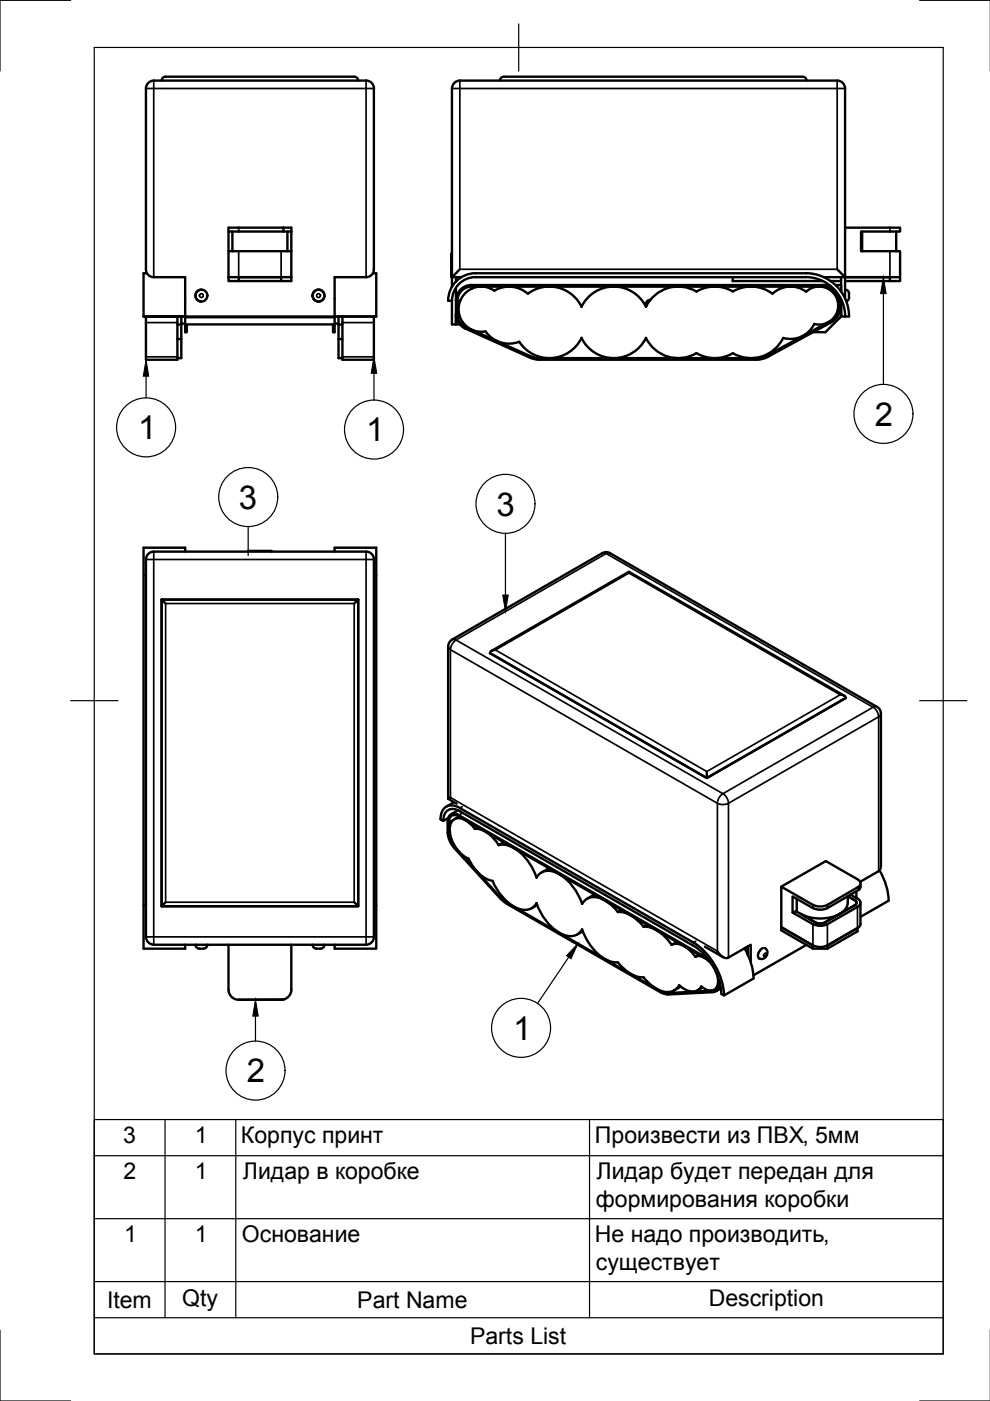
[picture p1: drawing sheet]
<svg xmlns="http://www.w3.org/2000/svg" width="210mm" height="297mm" viewBox="0 0 210 297" stroke-linecap="round" stroke-linejoin="round" font-family="sans-serif">
<!-- layer: Visible -->
<g fill="none" stroke="#000" stroke-width=".51">
<path d="M34.3 17.1a.82 .82 0 0 1 .8-.8h40a.82 .82 0 0 1 .8 .8M77.6 17.1h-45a1.66 1.66 0 0 0-1.7 1.7v38.3a1.65 1.65 0 0 0 1.7 1.7h6.7v8.3M77.6 17.1a1.66 1.66 0 0 1 1.7 1.7M79.3 18.8v38.3a1.65 1.65 0 0 1-1.7 1.7h-6.6v8.3M97.5 17.1h80a1.66 1.66 0 0 1 1.7 1.7v44.5M97.5 17.1a1.66 1.66 0 0 0-1.7 1.7v42M106 17.1a.82 .82 0 0 1 .8-.8h63.4a.82 .82 0 0 1 .8 .8M31.2 57.9h-.8v9.2M48.5 53.3h13.3M48.5 58.8h2.1M48.5 58.8v.8h2.1M49.3 49.1v4.2"/>
<path d="M50.6 58.8h9M59.6 58.8h2.2M59.6 58.8v.8M60.1 48.3h-11.6v10.5M60.1 48.3v.8h-11.6M60.1 48.3h1.7v11.3h-11.2v-.8M60.1 49.1h1.7M60.9 49.1v4.2M79.1 57.9h.7v9.2M95.8 53.8h-.1v5h.1M95.8 58.8h2M96.7 58.8v.9"/>
<path d="M97.5 57.1l-1.7 1.7M100.8 57.9h70.1a9.2 9.2 0 0 1 9.1 9.2h-1.7v-2.4a4.2 4.2 0 0 1-2.2 3.7l-13.3 7.3-1.9 .5-46.5 .1M100.8 58.8h70M100.8 58.7a5 5 0 0 0-5 5.1M100.8 57.9a5.8 5.8 0 0 0-5.8 5.9M155.3 58.8v.8h19.1M170.9 58.7a8.4 8.4 0 0 1 8.3 8.4M176.1 59.6h2.2M177.5 57.1l1.7 1.7h-4.6M178.3 58.8v3.1M179.2 48.3h11.6v.8h-8.2v4.2h8.2v5.5h-2.1M179.2 58.8h9.5"/>
<path d="M179.2 59.6h9.5M182.8 49.1v4.2M188.7 58.8v.8h2.1v-.8M190 49.1v4.2M30.4 67.1h8.9zM30.9 67.1v9.2h6.7v-9.2M37.6 68.8h.8M37.6 71.9h.8M38.4 71.9v4h-.8M38.4 68.8v3.1M38.4 67.1v1.7M38.4 68.6h.9"/>
<path d="M39.3 67.1v3.3h.3v-1.6h31v1.6h.4v-3.3M39.3 67.1h31.7M42.7 61.4a1.26 1.26 0 0 0-1.3 1.3 1.26 1.26 0 0 0 1.3 1.2M71 67.1h8.8M71 68.6h.8M71.8 67.1v1.7M71.8 68.8v3.1M71.8 71.9v4h.8M71.8 68.8h.8M71.8 71.9h.8M72.6 67.1v9.2h6.7v-9.2M95 63.8h.8"/>
<path d="M95.8 63.8v5h1.7M96.7 61v7.8M96.7 66.6a3.3 3.3 0 0 0 1.9 3l13.8 6.2 .8 .3 1.2 .2M97.7 63.6l-.7 .7M97.9 68.8h.6M100 60.4h75.8M100 60.8h74.2M100 60.8a2.99 2.99 0 0 0-3 3v2.8a3 3 0 0 0 1.8 2.7l13.7 6.2 1.9 .4M100 60.4a3.3 3.3 0 0 0-3.3 3.4M100.5 60.8l-.4 .4M137.9 63.6a.84 .84 0 0 0-.8 1.2M155.4 61.8a7.6 7.6 0 0 0-7.7 0 7.6 7.6 0 0 0-10.7 3.3 7.6 7.6 0 0 0-6.9-4.3 7.6 7.6 0 0 0-6.8 4.3 7.6 7.6 0 0 0-11.4-2.8 6.1 6.1 0 0 0-7.1-.7 4.8 4.8 0 0 0-7.5 3 4.8 4.8 0 0 0 5.7 5.7 6.1 6.1 0 0 0 7.1 2.2 7.6 7.6 0 0 0 13.2-.9 7.6 7.6 0 0 0 6.8 4.3 7.6 7.6 0 0 0 6.9-4.3 7.6 7.6 0 0 0 10.7 3.3 7.6 7.6 0 0 0 7.7 0"/>
<path d="M155.4 61.8a7.6 7.6 0 0 1 8.4 .5 5.6 5.6 0 0 1 7.1-.5M166 71.7a7.6 7.6 0 0 1-10.6 3.2M170.9 61.9a4 4 0 0 1 6.7 1.9 4 4 0 0 1-4.9 4.9M171.4 70.4h.3M172.6 68.7a5.6 5.6 0 0 1-6.6 2.9M174.2 60.4l1.6 .4 1.3 .9M174.2 60.8a3.9 3.9 0 0 1 3.7 2.9 3.9 3.9 0 0 1-1.9 4.4l-13.4 7.3-1.7 .5h-46.5M177.1 60.4h1.2M177.8 62.6l.4 1.2 .1 .8M178.1 67.3l-3.1 3.1h-2.6M178.3 63.5v3.3M178.4 66.8l-.3 .5"/>
<path d="M179.2 61.4a.84 .84 0 0 1 .8 .8M180 62.3v.8M180 63.1a.84 .84 0 0 1-.6 .8M39.3 117v-.9h-8.9v85h8.9v-.8M52.6 117v-.2h5v.2M71 117v-.9h8.8v85h-8.8v-.8M77.6 117h-45a1.66 1.66 0 0 0-1.7 1.6v80a1.66 1.66 0 0 0 1.7 1.7h45M77.6 117a1.66 1.66 0 0 1 1.7 1.6M79.3 118.6v80M129.3 117.3l56.6 32.6 .7 .7 .2 .7M129.4 117.3l-.7-.2-1 .2-31.8 18.3-.5 .5-.4 1v32.3M34.3 127.1h41.6v65h-41.6z"/>
<path d="M34.3 127.1v65M35.1 128l-.8-.9h41.6l-.8 .9M75.9 127.1v65l-.8-.8M103.9 138.5l46 26.5 29.4-17M103.9 138.5l46 26.5M104.2 138l29.1-16.8 45.7 26.3M105.1 137.8a1.05 1.05 0 0 0-1.2 .7M133.3 121.2v.3M178.1 147.3a1.05 1.05 0 0 1 1.2 .7M179.3 148l-29.4 17v-1.4M186.8 151.3v32.6l-.5 .8-3.9 2.3M94 174a2.14 2.14 0 0 1 1-2.2 2.14 2.14 0 0 1 2.5 .2l49.5 28.5a13.1 13.1 0 0 1 5.9 10.2l.6 .4 6.3-3.6a13.4 13.4 0 0 0-1.9-6.4"/>
<path d="M95 173.4l-1 .7-.6-.4a2.5 2.5 0 0 1 2.7-2.9l1.4 .5 49.5 28.5a14.4 14.4 0 0 1 6.5 11.3M95 169.4l1.8 1M95.2 174.3v2.4M95.2 176.6l.3 1.6 .9 1.4 9.7 10.6 1.4 1.1M95.2 174.3a1.29 1.29 0 0 1 .6-1.4 1.29 1.29 0 0 1 1.5 .2l52.4 30.2M95.5 169.1l-.5 .3M96.3 170.1l-1.7 .9M97.1 171.8l-1.5 .9M97.3 172.8l52.7 30.4M97.3 172.8a1.46 1.46 0 0 0-1.7-.1 1.46 1.46 0 0 0-.7 1.5 7.3 7.3 0 0 0 .7 4.6l.7 1 9.7 10.6 1.5 1.2M97.3 173.1l-1 .6M100.7 175.7a6.1 6.1 0 0 1 5 3.5"/>
<path d="M101.3 175.4l-.6 .4a4.7 4.7 0 0 0-3.6-2.3 2.17 2.17 0 0 0-1.7 2.6 7.2 7.2 0 0 0 4 6M105.7 179.2a5.6 5.6 0 0 1 5.1 2l1 1.2 1 1.4 .9 2.3a3.2 3.2 0 0 1 4.9-.8 11.7 11.7 0 0 1 4.8 6.3M106.8 178.6l-1.1 .6M35.1 191.3l-.8 .8h41.6M79.3 198.6a1.66 1.66 0 0 1-1.7 1.7M99.4 182a7.9 7.9 0 0 0 5 4.8 10.2 10.2 0 0 0 6.3 6.1 2.71 2.71 0 0 0 3-1.4 10.8 10.8 0 0 0 6.4 6.9 2.8 2.8 0 0 0 3.3-1.4 11.1 11.1 0 0 0 5.8 6.8l1.8 .2a6.9 6.9 0 0 0 5.5 3.2 7 7 0 0 0 5.4 3.1 2.66 2.66 0 0 0 2.1-1.4M107.5 191.6l32.9 18.9 1.3 .3 9.5-.4M107.5 191.4l32.5 18.7M113.9 191.9l-1.2 .7M116.4 184.1l-1.6 .9M123.4 191.6a3 3 0 0 1 4.4-.9l1.7 1.1 1.5 1.6M123.6 197.4l-1.2 .7"/>
<path d="M126 189.7l-1.5 .8M131.7 192.9l-.7 .5a6.9 6.9 0 0 1 5.5 3.1M136.4 196.5a6.8 6.8 0 0 1 5.4 3l.6 .8 1.1-.6M137.2 196.1l-.8 .4M165.7 188l6.7 3.9M168.9 193.3v-.1h-.1l4.5 2.5 .8 .1 .8-.2M168.9 190.5v2.7l-.9 .3M172.4 195.9a3.4 3.4 0 0 0 3.1 0M172.4 191.8a3.4 3.4 0 0 0 3.1 0M175.4 191.9l6.7-3.9v.7l-6.6 3.8a3.6 3.6 0 0 1-3.1 0l-4.4-2.4v3.4l4.4 2.4M180.3 189.7l1.9 1.1 .2 .8-.6 .7M181.2 190.9l-1.5-.9a3.4 3.4 0 0 1-2.5 4.1 9.3 9.3 0 0 1-7.4-.3"/>
<path d="M181.2 190.8l.4 .6-.4 .5-6.4 3.7M181.6 189v1.4M181.8 192.3l-6.4 3.6M182.1 188a.88 .88 0 0 0 .3-.9 .88 .88 0 0 0-.6-.7l-6.7-3.8-9.4 5.4v9.3l6.7 3.8v-.6l-6.7-3.9M182.4 191.4l.1 4.5-.2 .5-6.9 4.1M182.4 187.3v.7M182.5 188l-.4 .6M186.5 184.5a13.4 13.4 0 0 1 1.9 6.4M188.4 191l-6 3.4M41.4 200.3a.84 .84 0 0 0 .9 .8M42.3 201.1h.8M44 200.3a.84 .84 0 0 1-.9 .8"/>
<path d="M48.5 200.3v9.5a2.17 2.17 0 0 0 2.1 2.2M60.1 211.9l-9.5 .1M61.8 200.3v9.5M61.8 209.8a2.17 2.17 0 0 1-1.7 2.1M66.3 200.3a1.27 1.27 0 0 0 1.5 .8h.1a.84 .84 0 0 0 .9-.8M142.4 200.3a3.5 3.5 0 0 1 3.8 1.1l1.3 1.4a2.84 2.84 0 0 1 3 1.2l.5 .6M144.3 209.2l-1.4 .8M148.2 202.4l-.8 .5M148.9 209.4l-1 .6M149.5 200.7l3.8 2.2M149.7 203.3l.8 .6M151 210l-9.4 .5-.8-.1-.8-.3"/>
<path d="M152 206.4a3.1 3.1 0 0 1-.4 3.3 2.33 2.33 0 0 1-2.9-.6 2.25 2.25 0 0 1-3.3 .8l-1.4-1M152.1 209.5l-.7 .4M152.1 201.7a2.08 2.08 0 0 0 2.4 1.3l4.7-2.7v3.7M152.4 207.8a2.16 2.16 0 0 1-.9 2.2h-.5M152.7 208.6a1.72 1.72 0 0 1-1.6 1.7M152.8 209.6l-1 .5M158.2 200.9l.4 .2M158.6 200.6v1.9v-1.2l-.6-.3M161.6 201.1a1.42 1.42 0 0 0-.6 2.1M162.2 201l.4 .5 .1 .4a1.26 1.26 0 0 1-1.8 1.3M171 200.3l-11.3 6.5M172.4 200.4a3.4 3.4 0 0 0 3.1 0"/>
<path d="M175.4 200.5l6.4-3.7v.7l-6.4 3.6h-3M175.4 200.5v.6"/>
<circle cx="42.7" cy="62.7" r="1.26"/>
<circle cx="67.5" cy="62.7" r="1.26"/>
</g>
<!-- layer: Visible Narrow -->
<g fill="none" stroke="#000" stroke-width=".36">
<path d="M32.6 17.1v1.7h-1.7M77.6 17.1v1.7h1.7M95.8 18.8h1.7v38.3h80v-38.3M97.5 17.1v1.7h80M177.5 18.8h1.7M177.5 17.1v1.7M32.6 58.8v-40h45v40M50.6 48.3v.8M50.6 53.3v5.5M59.6 53.3v5.5M188.7 48.3v.8M188.7 53.3v5.5"/>
<path d="M30.9 68.4h6.7M30.9 75.7h6.7M39.3 67.3h31.7M72.6 68.4h6.7M72.6 75.7h6.7M32.6 117v1.6h-1.7M32.6 118.6h45v80h-45zM77.6 117v1.6h1.7M127.7 117.3l.8 .1M128.5 117.4l56.6 32.6M128.5 117.4l-31.8 18.3M129.4 117.3l-.9 .1"/>
<path d="M30.4 122h.5M35.1 128h40v63.3h-40zM79.3 122h.5M95.5 137.7l56.6 32.6v31.4l-56.6-32.6zM95.9 135.6l.8 .1M96.7 135.7l56.6 32.6M96.7 135.7a2.58 2.58 0 0 0-1.2 2l-.5-.6M105.1 137.8l28.2-16.3 44.8 25.8-28.2 16.3zM185.1 150l-31.8 18.3M185.1 149.9a2.58 2.58 0 0 1 1.2 2.1M185.9 149.9h-.8M186.3 152l-31.8 18.3"/>
<path d="M186.3 152v32.7M186.8 151.3l-.5 .7M95.4 176.5l-.2 .2M96.5 179.5l-.1 .1M97.3 173.1l-2.1 1.2M98 171l-.5 .3M98.1 172.3l-.8 .5M152.1 170.3a2.58 2.58 0 0 0 2.4 0M153.3 168.3a2.58 2.58 0 0 0-1.2 2M153.3 168.3a2.58 2.58 0 0 1 1.2 2M154.5 170.3v32.7M30.4 192h.5"/>
<path d="M30.9 198.6h1.7v1.7M79.3 198.6h-1.7v1.7M79.3 192h.5M106.4 190.1l-.3 .2M107.6 191.3l-.1 .1M147.5 199.5l-.5 .3M172.4 191.9v.6M172.4 195.9v4.6M175.4 191.9v.6M175.4 195.9v4.6M181.8 192.3v4.5M140.1 210l-.1 .1"/>
<path d="M142 210.3l-.4 .3M149.8 203h-.1M151.1 210h-.1M162 202.2l.3-.1 .2 .2-.2 .4-.3 .1-.1-.2zM162.2 201a1.45 1.45 0 0 0-1.2 2.2"/>
<circle cx="42.7" cy="62.7" r=".41"/>
<circle cx="67.5" cy="62.7" r=".41"/>
</g>
<!-- layer: Visible -->
<circle cx="39.3" cy="67.1" r=".25" fill="#000"/>
<!-- layer: Border -->
<path d="M15 .1h-15v15M20 10.1h180v276.9h-180zM110 5.1v10M195 .1h15M15 148.6h10M195 148.6h10M0 282.1v14.9h15M195 297h15" fill="none" stroke="#000" stroke-width=".25"/>
<!-- layer: BOM -->
<g fill="none" stroke="#000" stroke-width=".25">
<path d="M31 79.8v4.6M79.3 79.1v5.7M187.3 62.3v19.2M52.6 111.6v6.2M107.2 113.1v13.1M54.2 215.4v5.4M120.6 202.9l-6.6 9.9M20 237.4h180v49.6h-180zM35 237.4v42M50 237.4v42M125 237.4v42M20 258.4h180"/>
<path d="M20 245h180M20 279.4h180M20 271.7h180"/>
<circle cx="31" cy="90.6" r="6.3"/>
<circle cx="79.3" cy="91.1" r="6.3"/>
<circle cx="187.3" cy="87.8" r="6.3"/>
<circle cx="52.6" cy="105.4" r="6.3"/>
<circle cx="107.2" cy="106.8" r="6.3"/>
<circle cx="110.5" cy="217.9" r="6.3"/>
<circle cx="54.2" cy="227" r="6.3"/>
</g>
<path d="M31 76.3l.5 3.5h-1.1zM79.3 75.7l.6 3.4h-1.2zM187.3 58.8l.6 3.5h-1.2zM106.6 126.2h1.2l-.6 3.5zM54.2 211.9l.6 3.5h-1.2zM122.6 200l-1.5 3.3-1-.7z" fill="#000" stroke="#000" stroke-width=".21"/>
<g font-size="7">
<text x="29.3" y="93.1">1</text>
<text x="77.6" y="93.6">1</text>
<text x="185.5" y="90.3">2</text>
<text x="50.7" y="107.9">3</text>
<text x="105.2" y="109.3">3</text>
<text x="108.8" y="220.4">1</text>
<text x="52.3" y="229.5">2</text>
</g>
<g font-size="4.9">
<text x="26.1" y="242.4">3</text>
<text x="41.3" y="242.4">1</text>
<text x="51.1" y="242.4">Корпус принт</text>
<text x="126.2" y="242.4">Произвести из ПВХ, 5мм</text>
<text x="26.2" y="250">2</text>
<text x="41.3" y="250">1</text>
<text x="51.5" y="250.1">Лидар в коробке</text>
<text x="126.5" y="250.1">Лидар будет передан для</text>
<text x="126.3" y="255.9">формирования коробки</text>
<text x="26.3" y="263.4">1</text>
<text x="41.3" y="263.4">1</text>
<text x="51.3" y="263.4">Основание</text>
<text x="126.1" y="263.4">Не надо производить,</text>
<text x="126.3" y="269.2">существует</text>
<text x="22.7" y="277.3">Item</text>
<text x="38.6" y="276.8">Qty</text>
<text x="75.8" y="277.3">Part Name</text>
<text x="150.3" y="276.8">Description</text>
<text x="99.7" y="285">Parts List</text>
</g>
</svg>
